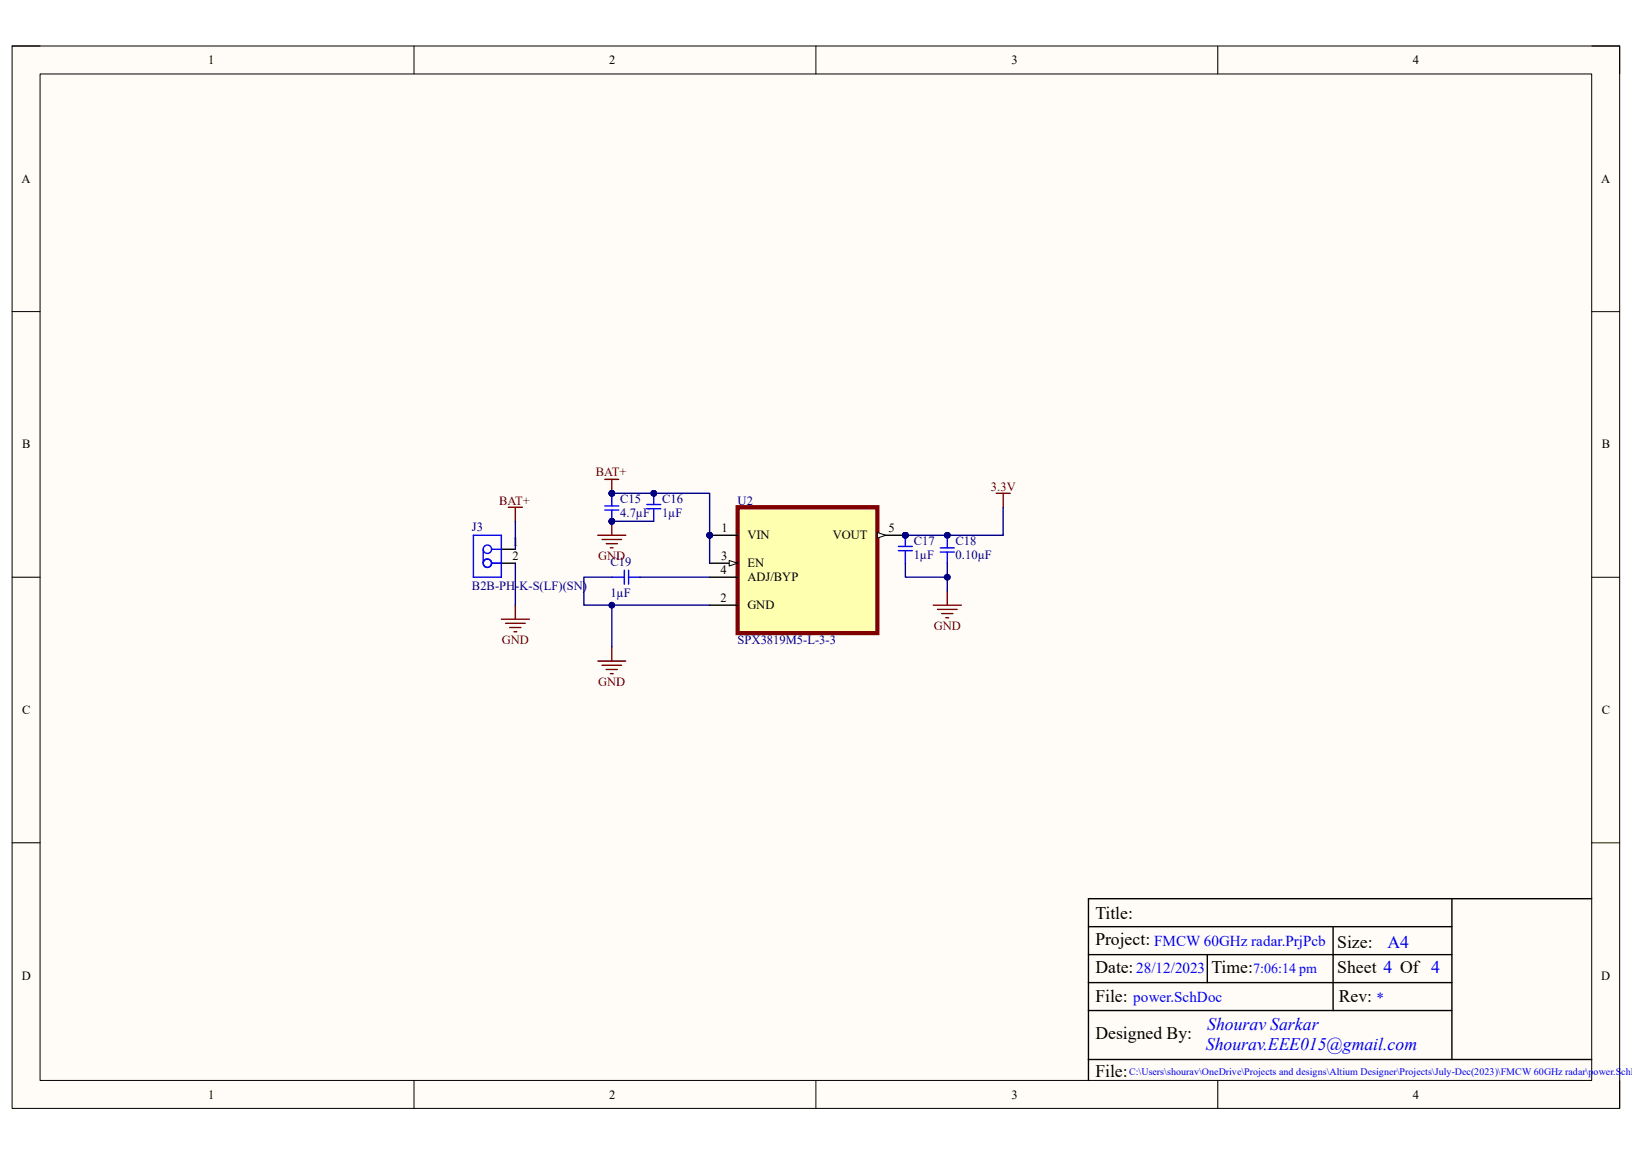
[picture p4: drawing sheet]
<svg xmlns="http://www.w3.org/2000/svg" width="297mm" height="210mm" viewBox="0 0 297 210" stroke-linecap="round" stroke-linejoin="round" font-family="sans-serif">
<path d="M2.2 8.4h292.6v193.3h-292.6z" fill-rule="evenodd" fill="#fffcf8"/>
<path d="M2.2 8.4h292.6v193.3h-292.6z" fill="none" stroke="#000" stroke-width=".18"/>
<path d="M7.3 13.5h282.4v183.1h-282.4z" fill-rule="evenodd" fill="#fffcf8"/>
<g fill="none" stroke="#000" stroke-width=".18">
<path d="M2.2 8.4h5.1M7.3 13.5h282.4v183.1h-282.4zM75.3 8.4v5.1M148.5 8.4v5.1M221.6 8.4v5.1M289.7 8.4h5.1v5.1M2.2 56.7h5.1M289.7 56.7h5.1M2.2 105h5.1M289.7 105.1h5.1M2.2 153.4h5.1M289.7 153.4h5.1"/>
<path d="M75.3 196.6v5.1M148.5 196.6v5.1M221.6 196.6v5.1M294.8 196.6v5.1"/>
</g>
<path d="M198.1 168.6h66.1M198.1 173.7h66.1M198.1 178.8h66.1M219.7 173.7v5.1M242.6 168.6v15.3M264.2 163.6v29.2M289.7 163.6h-91.6v33M198.1 183.9h66.1M198.1 192.8h91.6" fill="none" stroke="#000" stroke-width=".25"/>
<circle cx="129.2" cy="97.4" r=".51" fill="#000080"/>
<circle cx="129.2" cy="97.4" r=".51" fill="none" stroke="#000080" stroke-width=".18"/>
<circle cx="164.8" cy="97.4" r=".51" fill="#000080"/>
<circle cx="164.8" cy="97.4" r=".51" fill="none" stroke="#000080" stroke-width=".18"/>
<path d="M134.2 92.3h25.5v22.9h-25.5z" fill-rule="evenodd" fill="#ffffb0"/>
<path d="M134.2 92.3h25.5v22.9h-25.5z" fill="none" stroke="#800000" stroke-width=".76"/>
<path d="M129.1 97.4h5.1" fill="none" stroke="#000" stroke-width=".25"/>
<circle cx="129.2" cy="97.4" r=".51" fill="#000080"/>
<circle cx="129.2" cy="97.4" r=".51" fill="none" stroke="#000080" stroke-width=".18"/>
<path d="M129.1 102.5h5.1" fill="none" stroke="#000" stroke-width=".25"/>
<path d="M132.7 102l1.5 .5-1.5 .5z" fill="#f8fcff"/>
<path d="M132.7 102l1.5 .5-1.5 .5z" fill="none" stroke="#000" stroke-width=".18"/>
<path d="M159.7 97.4h5.1M129.1 105h5.1M129.1 110.1h5.1" fill="none" stroke="#000" stroke-width=".25"/>
<path d="M159.7 96.9l1.5 .5-1.5 .5z" fill="#f8fcff"/>
<path d="M159.7 96.9l1.5 .5-1.5 .5z" fill="none" stroke="#000" stroke-width=".18"/>
<circle cx="164.8" cy="97.4" r=".51" fill="#000080"/>
<circle cx="164.8" cy="97.4" r=".51" fill="none" stroke="#000080" stroke-width=".18"/>
<path d="M110.1 87.2h2.5M111.3 87.2v2.6" fill="none" stroke="#800000" stroke-width=".25"/>
<circle cx="111.3" cy="89.8" r=".51" fill="#000080"/>
<circle cx="111.3" cy="89.8" r=".51" fill="none" stroke="#000080" stroke-width=".18"/>
<path d="M181.3 89.8h2.5M182.6 89.8v2.5M111.3 117.8v2.5M108.8 120.3h5.1M109.6 121.1h3.5M110.3 121.8h2.1M111.1 122.6h.5" fill="none" stroke="#800000" stroke-width=".25"/>
<path d="M111.3 105h2.3M113.6 103.8v2.5M114.4 103.8v2.5M114.4 105h2" fill="none" stroke="#00f" stroke-width=".25"/>
<circle cx="111.3" cy="89.8" r=".51" fill="#000080"/>
<circle cx="111.3" cy="89.8" r=".51" fill="none" stroke="#000080" stroke-width=".18"/>
<circle cx="111.3" cy="94.9" r=".51" fill="#000080"/>
<circle cx="111.3" cy="94.9" r=".51" fill="none" stroke="#000080" stroke-width=".18"/>
<circle cx="111.3" cy="89.8" r=".51" fill="#000080"/>
<circle cx="111.3" cy="89.8" r=".51" fill="none" stroke="#000080" stroke-width=".18"/>
<circle cx="111.3" cy="94.9" r=".51" fill="#000080"/>
<circle cx="111.3" cy="94.9" r=".51" fill="none" stroke="#000080" stroke-width=".18"/>
<path d="M110.1 92.8h2.5M110.1 92.1h2.5M111.3 89.8v2.3M111.3 92.8v2.1" fill="none" stroke="#00f" stroke-width=".25"/>
<circle cx="119" cy="89.8" r=".51" fill="#000080"/>
<circle cx="119" cy="89.8" r=".51" fill="none" stroke="#000080" stroke-width=".18"/>
<circle cx="119" cy="89.8" r=".51" fill="#000080"/>
<circle cx="119" cy="89.8" r=".51" fill="none" stroke="#000080" stroke-width=".18"/>
<path d="M117.7 91.8h2.5M117.7 92.6h2.5M119 89.8v2M119 92.6v2.3" fill="none" stroke="#00f" stroke-width=".25"/>
<path d="M108.8 97.4h5.1M109.6 98.2h3.5M110.3 98.9h2.1M111.1 99.7h.5M111.3 94.9v2.5" fill="none" stroke="#800000" stroke-width=".25"/>
<circle cx="111.3" cy="94.9" r=".51" fill="#000080"/>
<circle cx="111.3" cy="94.9" r=".51" fill="none" stroke="#000080" stroke-width=".18"/>
<circle cx="164.8" cy="97.4" r=".51" fill="#000080"/>
<circle cx="164.8" cy="97.4" r=".51" fill="none" stroke="#000080" stroke-width=".18"/>
<circle cx="164.8" cy="97.4" r=".51" fill="#000080"/>
<circle cx="164.8" cy="97.4" r=".51" fill="none" stroke="#000080" stroke-width=".18"/>
<path d="M163.5 99.4h2.5M164.8 97.4v2M163.5 100.2h2.5M164.8 100.2v2.3" fill="none" stroke="#00f" stroke-width=".25"/>
<circle cx="172.4" cy="97.4" r=".51" fill="#000080"/>
<circle cx="172.4" cy="97.4" r=".51" fill="none" stroke="#000080" stroke-width=".18"/>
<circle cx="172.4" cy="97.4" r=".51" fill="#000080"/>
<circle cx="172.4" cy="97.4" r=".51" fill="none" stroke="#000080" stroke-width=".18"/>
<g fill="none" stroke="#00f" stroke-width=".25">
<path d="M86.2 97.4h5v7.6h-5zM87.9 100v2.5M89.5 100h1.7M171.1 99.7h2.6M172.4 97.4v2.3M89.5 102.5h1.7M171.1 100.5h2.6M172.4 100.5v2"/>
<circle cx="88.7" cy="100" r=".76"/>
<circle cx="88.7" cy="102.5" r=".76"/>
</g>
<path d="M92.5 92.3h2.6M93.8 92.3v2.6M91.2 112.7h5.1M92 113.4h3.6M92.8 114.2h2M93.5 115h.5M93.8 110.1v2.6M169.9 110.1h5M170.6 110.9h3.6M171.4 111.7h2M172.1 112.4h.6M172.4 107.6v2.5" fill="none" stroke="#800000" stroke-width=".25"/>
<path d="M91.2 100h2.6M91.2 102.5h2.6" fill="none" stroke="#000" stroke-width=".25"/>
<path d="M129.1 110.1h-17.8v7.7" fill="none" stroke="#000080" stroke-width=".25"/>
<circle cx="111.3" cy="110.1" r=".51" fill="#000080"/>
<circle cx="111.3" cy="110.1" r=".51" fill="none" stroke="#000080" stroke-width=".18"/>
<path d="M182.6 92.3v5.1h-17.8" fill="none" stroke="#000080" stroke-width=".25"/>
<circle cx="164.8" cy="97.4" r=".51" fill="#000080"/>
<circle cx="164.8" cy="97.4" r=".51" fill="none" stroke="#000080" stroke-width=".18"/>
<circle cx="172.4" cy="97.4" r=".51" fill="#000080"/>
<circle cx="172.4" cy="97.4" r=".51" fill="none" stroke="#000080" stroke-width=".18"/>
<path d="M111.3 105h-5v5.1h5" fill="none" stroke="#000080" stroke-width=".25"/>
<circle cx="111.3" cy="110.1" r=".51" fill="#000080"/>
<circle cx="111.3" cy="110.1" r=".51" fill="none" stroke="#000080" stroke-width=".18"/>
<path d="M111.3 89.8h17.8v7.6M116.4 105h12.7" fill="none" stroke="#000080" stroke-width=".25"/>
<circle cx="129.2" cy="97.4" r=".51" fill="#000080"/>
<circle cx="129.2" cy="97.4" r=".51" fill="none" stroke="#000080" stroke-width=".18"/>
<circle cx="119" cy="89.8" r=".51" fill="#000080"/>
<circle cx="119" cy="89.8" r=".51" fill="none" stroke="#000080" stroke-width=".18"/>
<circle cx="111.3" cy="89.8" r=".51" fill="#000080"/>
<circle cx="111.3" cy="89.8" r=".51" fill="none" stroke="#000080" stroke-width=".18"/>
<path d="M111.3 94.9h7.7" fill="none" stroke="#000080" stroke-width=".25"/>
<circle cx="111.3" cy="94.9" r=".51" fill="#000080"/>
<circle cx="111.3" cy="94.9" r=".51" fill="none" stroke="#000080" stroke-width=".18"/>
<path d="M164.8 102.5v2.5h7.6v-2.5" fill="none" stroke="#000080" stroke-width=".25"/>
<circle cx="172.4" cy="105" r=".51" fill="#000080"/>
<circle cx="172.4" cy="105" r=".51" fill="none" stroke="#000080" stroke-width=".18"/>
<path d="M172.4 105v2.6" fill="none" stroke="#000080" stroke-width=".25"/>
<circle cx="172.4" cy="105" r=".51" fill="#000080"/>
<circle cx="172.4" cy="105" r=".51" fill="none" stroke="#000080" stroke-width=".18"/>
<path d="M129.1 97.4v5.1" fill="none" stroke="#000080" stroke-width=".25"/>
<circle cx="129.2" cy="97.4" r=".51" fill="#000080"/>
<circle cx="129.2" cy="97.4" r=".51" fill="none" stroke="#000080" stroke-width=".18"/>
<path d="M93.8 94.9v5.1M93.8 102.5v7.6" fill="none" stroke="#000080" stroke-width=".25"/>
<g font-size="3.2">
<text x="199.3" y="167.2">Title:</text>
<text x="199.3" y="172">Project:</text>
<text x="243.4" y="172.5">Size:</text>
<text x="199.3" y="177.1">Date:</text>
<text x="220.5" y="177.1">Time:</text>
<text x="243.4" y="177.1">Sheet 4 Of 4</text>
<text x="199.3" y="182.4">File:</text>
<text x="243.6" y="182.4">Rev:</text>
<text x="199.3" y="189.1">Designed By:</text>
<text x="199.3" y="195.9">File:</text>
</g>
<g font-size="3.2" fill="#00f">
<text x="252.5" y="172.5">A4</text>
<text x="219.5" y="191.1">Shourav.EEE015@gmail.com</text>
<text x="219.7" y="187.5">Shourav Sarkar</text>
</g>
<g font-size="2.8" fill="#00f">
<text x="210.1" y="172.1">FMCW 60GHz radar.PrjPcb</text>
<text x="206.8" y="177.2">28/12/2023</text>
<text x="206.2" y="182.3">power.SchDoc</text>
<text x="250.5" y="182.5">*</text>
</g>
<text font-size="2.5" fill="#00f" x="228.1" y="177">7:06:14 pm</text>
<g font-size="2.3">
<text x="37.9" y="11.7">1</text>
<text x="110.9" y="11.7">2</text>
<text x="184.1" y="11.7">3</text>
<text x="257.1" y="11.7">4</text>
<text x="3.9" y="33.3">A</text>
<text x="291.4" y="33.3">A</text>
<text x="4" y="81.6">B</text>
<text x="291.5" y="81.6">B</text>
<text x="93.3" y="102">2</text>
<text x="93.3" y="99.4">1</text>
<text x="131.2" y="102">3</text>
<text x="131.3" y="96.9">1</text>
<text x="136" y="98.2">VIN</text>
<text x="151.6" y="98.2">VOUT</text>
<text x="161.7" y="96.9">5</text>
<text x="131.1" y="104.5">4</text>
<text x="136" y="103.3">EN</text>
<text x="136" y="105.8">ADJ/BYP</text>
<text x="131.1" y="109.6">2</text>
<text x="136" y="110.9">GND</text>
<text x="4" y="130">C</text>
<text x="291.5" y="130">C</text>
<text x="4" y="178.3">D</text>
<text x="291.4" y="178.3">D</text>
<text x="37.9" y="199.9">1</text>
<text x="110.9" y="199.9">2</text>
<text x="184.1" y="199.9">3</text>
<text x="257.1" y="199.9">4</text>
</g>
<g font-size="2.3" fill="#800000">
<text x="108.4" y="86.7">BAT+</text>
<text x="180.3" y="89.3">3.3V</text>
<text x="90.8" y="91.8">BAT+</text>
<text x="108.9" y="102">GND</text>
<text x="91.4" y="117.3">GND</text>
<text x="170" y="114.7">GND</text>
<text x="108.9" y="124.9">GND</text>
</g>
<g font-size="2.3" fill="#000080">
<text x="112.9" y="91.6">C15</text>
<text x="112.9" y="94.1">4.7µF</text>
<text x="120.5" y="91.6">C16</text>
<text x="120.5" y="94.1">1µF</text>
<text x="134.2" y="91.8">U2</text>
<text x="85.9" y="96.6">J3</text>
<text x="166.3" y="99.2">C17</text>
<text x="166.3" y="101.7">1µF</text>
<text x="173.9" y="99.2">C18</text>
<text x="173.9" y="101.7">0.10µF</text>
<text x="85.9" y="107.3">B2B-PH-K-S(LF)(SN)</text>
<text x="111.1" y="103">C19</text>
<text x="111.1" y="108.6">1µF</text>
<text x="134.2" y="117.3">SPX3819M5-L-3-3</text>
</g>
<text font-size="1.8" fill="#00f" x="205.5" y="195.7">C:\Users\shourav\OneDrive\Projects and designs\Altium Designer\Projects\July-Dec(2023)\FMCW 60GHz radar\power.SchD</text>
</svg>
